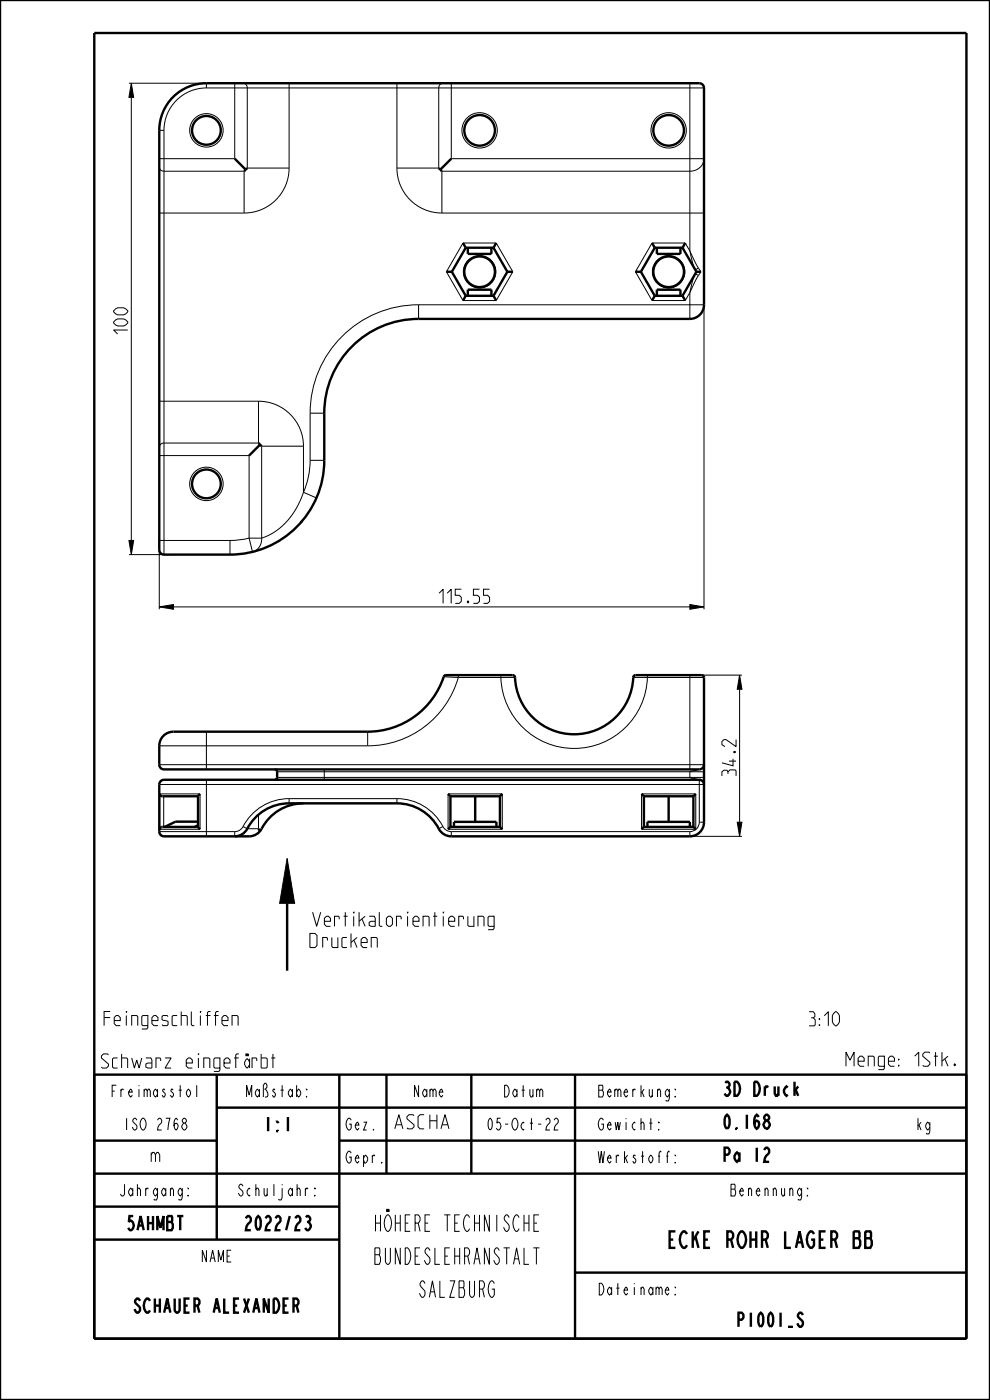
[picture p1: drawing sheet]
<svg xmlns="http://www.w3.org/2000/svg" width="210mm" height="297mm" viewBox="0 0 210 297" stroke-linecap="round" stroke-linejoin="round" font-family="sans-serif">
<path d="M27.9 17.7l.5 3h-1zM27.4 114.7h1l-.5 3zM33.8 128.8l3-.5v1zM146.3 128.3l3 .5-3 .5zM156.9 143.2l.5 3h-1zM156.4 174.4h1l-.5 3zM60.9 182.1l1.6 9.5h-3.2z" fill="#000"/>
<g fill="none" stroke="#000" stroke-width=".21">
<path d="M27.4 17.7h16.4M27.9 17.7l.5 3h-1zM27.9 20.7v94M149.3 64.7v64.6M27.4 114.7h1l-.5 3zM27.4 117.7h9.4M33.8 114.7v14.6M33.8 128.8l3-.5v1zM36.8 128.8h109.5M146.3 128.3l3 .5-3 .5zM146.3 143.2h11.1M156.9 143.2l.5 3h-1z"/>
<path d="M156.9 146.2v28.2M146.3 177.4h11.1M156.4 174.4h1l-.5 3zM60.9 182.1l1.6 9.5h-3.2z"/>
</g>
<g fill="none" stroke="#000" stroke-width=".51">
<path d="M0 0h210v297h-210zM20 7h185v277h-185zM100.8 168.9v5.5M141.8 168.9v5.5M60.9 191.6v14.3M20 228h185v56M46 235h159M46 228v35M72 228v56M82 228v21M100 228v21M122 228v56"/>
<path d="M20 242h26M20 249h185M20 256h52M72 242h133M20 263h52M122 270h83"/>
</g>
<!-- layer: A_RUNDUNGEN -->
<g fill="none" stroke="#000" stroke-width=".51">
<path d="M36.7 20.6a10 10 0 0 1 7.1-2.9h104.5a1 1 0 0 1 1 1v46a3 3 0 0 1-3 3h-57.5a20 20 0 0 0-20 20v10a20 20 0 0 1-20 20h-14a1 1 0 0 1-1-1v-89a10 10 0 0 1 2.9-7.1zM49.8 33.7l2.3 2.2M52.1 35.9l-.3 .4M52.5 35.7l-.4 .2M93.1 35.7l.4 .2M93.5 35.9l.2 .4M95.7 33.7l-2.2 2.2M94.7 57.7h1.1M95.8 57.7l3 5.1M98.2 51.6l.6 1M98.8 52.6l-3 5.1M98.8 52.6h5.9"/>
<path d="M99.2 52.6v1.3h5v-1.3M104.7 52.6l2.9 5.1M105.3 51.6l-.6 1M107.6 57.7l-2.9 5.1M107.6 57.7h1.2M134.8 57.7h1.1M135.9 57.7l3 5.1M138.3 51.6l.6 1M138.9 52.6h5.9M138.9 52.6l-3 5.1M139.3 52.6v1.3h5v-1.3M144.8 52.6l2.9 5.1"/>
<path d="M145.4 51.6l-.6 1M147.7 57.7h1M147.7 57.7l-2.9 5.1M98.8 62.8l-.6 1M98.8 62.8h5.9M99.2 62.8v-1.4h5v1.4M104.7 62.8l.6 1M138.9 62.8h5.9M138.9 62.8l-.6 1M139.3 62.8v-1.4h5v1.4M144.8 62.8l.6 1M54.8 94l.3 .4"/>
<path d="M55.1 94.4l.4 .3M55.1 94.4l-2.3 2.2M64 110.6l-.2 .2M33.9 168.4l.1 .3 .4 .2h7.6M42 168.9v6.6M42 174.3h-4.7l-2.4 1.1M42 175.1l-.7 .3M42 175.5h.1M42 175.5l-7.5-.1-.4 .2-.2 .3M42 175.5l.4 .4M42.4 168.4l-.4 .5M54.8 175.8l.3 .6"/>
<path d="M58.3 163.2l.4 .3 .1 .2-.1 1.5-.4 .2M95 168.4l.5 .5M95.5 175.4h10.5M95.5 168.9h10.5M95.5 168.9v6.5M95.5 175.4l-.5 .5M96.3 175.4v-1h9v1M106 175.4l.5 .5M106 168.9v6.5M106.5 168.4l-.5 .5M136.1 168.4l.5 .5M136.6 175.4h10.5"/>
<path d="M136.6 168.9h10.5M136.6 175.4l-.5 .5M136.6 168.9v6.5M137.3 175.4v-1h9v1M147.1 175.4l.5 .5M147.1 168.9v6.5M147.6 168.4l-.5 .5M148.3 165.4h-113.5a1 1 0 0 0-1 1v10a1 1 0 0 0 1 1h18a3 3 0 0 0 2.7-1.6 10 10 0 0 1 8.9-5.4M148.3 165.4a1 1 0 0 1 1 1M148.3 165.4l.3 .1M149.3 162.2a1 1 0 0 1-1 1h-113.5a1 1 0 0 1-1-1v-4a3 3 0 0 1 3-3h41.2a17.1 17.1 0 0 0 16.2-11.8l.4-.2h14.1l.5 .3a12.6 12.6 0 0 0 12.6 12.3 12.6 12.6 0 0 0 12.6-12.3l.4-.3h14l.5 .3v30.9a3 3 0 0 1-3 3h-50.6a3 3 0 0 1-2.6-1.6 10 10 0 0 0-8.9-5.4h-22.9a10.2 10.2 0 0 0-9.1 5.9 3 3 0 0 1-2.4 1.1"/>
<circle cx="43.8" cy="27.7" r="3.1"/>
<circle cx="101.7" cy="27.7" r="3.3"/>
<circle cx="141.8" cy="27.7" r="3.3"/>
<circle cx="101.7" cy="57.7" r="3.3"/>
<circle cx="141.8" cy="57.7" r="3.3"/>
<circle cx="43.8" cy="102.7" r="3.1"/>
</g>
<g fill="none" stroke="#000" stroke-width=".21">
<path d="M43.8 18.7a9 9 0 0 0-9 9M43.8 17.7v1M43.8 18.7h105.5M49.8 17.7v16h-16M51.6 17.7l.5 .2 .3 .7 .1 17.1h8.8M61.3 17.7v18M84.2 17.7v18M94 17.7l-.6 .2-.3 .7v17.1h-8.9M95.7 17.7v16h53.6a2.85 2.85 0 0 1-3 2.6h-52.6v8.9M146.3 17.7v35.5M33.8 35.4l.2 .6 .7 .3h17.1v8.9M33.8 27.7h1"/>
<path d="M34.8 27.7v90M61.3 35.7a9.5 9.5 0 0 1-9.5 9.5M84.2 35.7a9.5 9.5 0 0 0 9.5 9.5M33.8 45.2h18M93.7 45.2h55.6M98.2 51.6h7.1l3.5 6.1-3.5 6.1h-7.1l-3.5-6.1zM99.2 53.8h5M139.3 53.8h5M146.3 53.2l1.8 3.6M146.3 53.2a11.3 11.3 0 0 0 1.2 3.9l.6-.3M146.3 53.2l-.9-1.6h-7.1l-3.5 6.1 3.5 6.1h7.1l.9-1.7M148.1 58.5l-1.8 3.6"/>
<path d="M148.1 56.8l.6 .9-.6 .8M148.1 58.5l-.6-.3a10.8 10.8 0 0 0-1.2 3.9M88.8 64.7a23 23 0 0 0-23 23M88.8 64.7v3M88.8 64.7h60.5M99.2 61.5h5M139.3 61.5h5M141.8 61.1a3.5 3.5 0 0 1-3.1-5 3.5 3.5 0 0 1 5.9-.5 3.5 3.5 0 0 1-2.1 5.4l-.7 .1M146.3 62.1v5.6M33.8 96.6h19v17.6M33.8 85.1h21M54.8 85.1v8.9h-20.1l-.7 .3-.2 .6"/>
<path d="M54.8 85.1a9.5 9.5 0 0 1 9.6 9.6M64.4 94.7h-8.9v19.5M64.4 94.7v9.7M65.8 97.7a17 17 0 0 1-1.4 6.7M65.8 97.7h3M65.8 87.7v10M65.8 87.7h3M33.8 114.7h15M48.8 114.7v3M52.8 114.2l-2.3 .4-1.7 .1M52.8 114.2l.8 2.9a2.75 2.75 0 0 0 1.9-2.9M52.8 114.2h2.7"/>
<path d="M64.4 104.4a14.7 14.7 0 0 1-8.9 9.8M64.4 104.4l2.7 1.2M33.8 158.2h44.2M43.8 155.2v8M78 155.2v3M94.1 143.6l3.1 .1M97.2 143.7a20 20 0 0 1-19.2 14.5M97.2 143.2v.5M97.2 143.7h9M106.2 143.7a15.6 15.6 0 0 0 15.6 15.1 15.6 15.6 0 0 0 15.5-15.1M106.2 143.2v.5M109.2 143.7h-3"/>
<path d="M134.3 143.7h3M137.3 143.7h12M137.3 143.2v.5M146.3 143.2v20M33.8 176.4h16M33.8 166.4h115.5M33.8 162.2h115.5M33.9 168.4h8.5v7.5h-8.5zM34.7 168.9v6.5M37.2 174.3h4.8M43.8 165.4v12M49.8 176.4v1"/>
<path d="M51.6 175.3a2 2 0 0 1-1.8 1.1M54.8 172.8v3h-2.3l-.9-.5M58.8 164.9h90.5M58.8 163.7h90.5M61.3 169.4a11 11 0 0 0-9.7 5.9M61.3 169.4v1M61.3 169.4h22.9M68.8 163.2v2.2M84.2 169.4a11 11 0 0 1 9.8 5.9M84.2 169.4v1M94 175.3a2 2 0 0 0 1.7 1.1M94 175.3l-.9 .5"/>
<path d="M95 168.4h11.5v7.5h-11.5zM95.7 176.4v1M95.7 176.4h50.6M96.3 174.4h9M136.1 168.4h11.5v7.5h-11.5zM137.3 174.4h9M146.3 176.4v1M148.3 174.4a2 2 0 0 1-2 2M148.3 163.2l-2 .5 .1 1.3 1.9 .4v9M148.3 174.4h1"/>
<circle cx="43.8" cy="27.7" r="3.6"/>
<circle cx="101.7" cy="27.7" r="3.8"/>
<circle cx="141.8" cy="27.7" r="3.8"/>
<circle cx="101.7" cy="57.7" r="3.5"/>
<circle cx="43.8" cy="102.7" r="3.6"/>
</g>
<g font-size="4.6">
<text x="77.1" y="261.2">HÖHERE TECHNISCHE</text>
<text x="77.1" y="268.2">BUNDESLEHRANSTALT</text>
<text x="138.9" y="264.7">ECKE ROHR LAGER BB</text>
<text x="87.6" y="275.2">SALZBURG</text>
</g>
<g font-size="3.9">
<text x="27.1" y="70.9" transform="rotate(-90 27.1 70.9)">100</text>
<text x="93.1" y="128">115.55</text>
<text x="156.1" y="164.6" transform="rotate(-90 156.1 164.6)">34.2</text>
<text x="65.7" y="196.5">Vertikalorientierung</text>
<text x="65.7" y="201">Drucken</text>
<text x="21.5" y="217.6">Feingeschliffen</text>
<text x="169.6" y="217.6">3:10</text>
<text x="21.5" y="226.6">Schwarz eingefärbt</text>
<text x="178.9" y="226.2">Menge: 1Stk.</text>
<text x="153.2" y="232.5">3D Druck</text>
<text x="55.5" y="240">1:1</text>
<text x="83.2" y="239.5">ASCHA</text>
<text x="153.2" y="239.5">0.168</text>
<text x="31.6" y="246.5">m</text>
<text x="153.2" y="246.5">Pa 12</text>
<text x="26" y="261">5AHMBT</text>
<text x="50.8" y="261">2022/23</text>
<text x="26.1" y="278.5">SCHAUER ALEXANDER</text>
<text x="155.3" y="281.5">P1001_S</text>
</g>
<g font-size="3.3">
<text x="22.3" y="232.7">Freimasstol</text>
<text x="51.2" y="232.7">Maßstab:</text>
<text x="87.1" y="232.7">Name</text>
<text x="106.1" y="232.7">Datum</text>
<text x="127.1" y="232.7">Bemerkung:</text>
<text x="25.2" y="239.7">ISO 2768</text>
<text x="73.2" y="239.7">Gez.</text>
<text x="102.2" y="239.7">05-Oct-22</text>
<text x="127.1" y="239.7">Gewicht:</text>
<text x="194.2" y="239.7">kg</text>
<text x="73.2" y="246.7">Gepr.</text>
<text x="127.1" y="246.7">Werkstoff:</text>
<text x="24.2" y="253.7">Jahrgang:</text>
<text x="49.2" y="253.7">Schuljahr:</text>
<text x="153.7" y="253.7">Benennung:</text>
<text x="42.1" y="267.7">NAME</text>
<text x="127.1" y="274.7">Dateiname:</text>
</g>
</svg>
